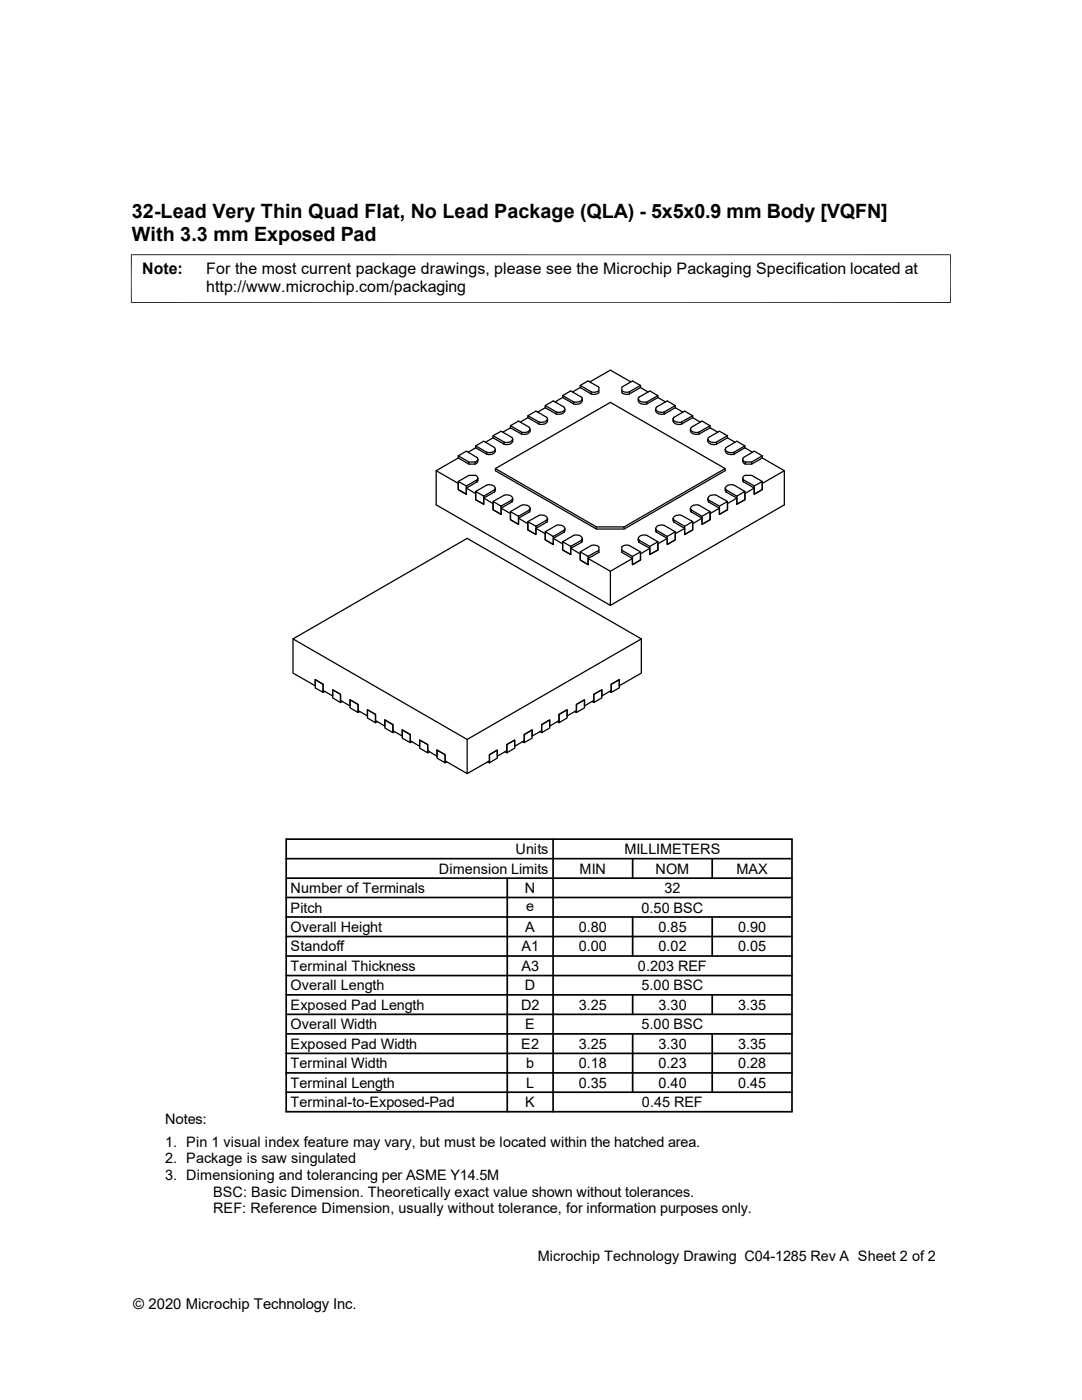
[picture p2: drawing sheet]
<svg xmlns="http://www.w3.org/2000/svg" width="216mm" height="279mm" viewBox="0 0 216 279" stroke-linecap="round" stroke-linejoin="round" font-family="sans-serif">
<g fill="none" stroke="#000" stroke-width=".25">
<path d="M112.3 79l2.2 1.2v.4M112.3 79.3l2.2 1.3M112.3 79.3l-1.6 .9M115.8 77.3v-.4l1.5-.9 2.2 1.3v1.1M115.8 76.9l2.1 1.3v.4M115.8 77.3l2.1 1.3M115.8 77.3l-1.6 .9M116 79.2l.1 .2a.99 .99 0 0 1-1.3 .9l-.3-.1M116.1 79.3l-2.2-1.3-1.6 1v.3M116.2 79.6a1.14 1.14 0 0 1-1.7 1M117.7 76.2l4.1-2.3 4.1 2.3M119.4 78l-.7 .3-.8-.1"/>
<path d="M119.4 78.4l-.7 .3-.8-.1M124.1 78l.7 .3 .8-.1M124.1 78.4l.7 .3 .8-.1M127.3 79.6v.4M127.5 79.3l2.2-1.3 1.6 1v.3M127.5 79.2l-.1 .2a.99 .99 0 0 0 1.4 .9l.3-.1M127.8 77.3v-.4l-1.6-.9-2.1 1.3v1.1M127.8 76.9l-2.2 1.3v.4M127.8 77.3l-2.2 1.3M127.8 77.3l1.5 .9M131.3 79l-2.2 1.2v.4M131.3 79.3l-2.2 1.3"/>
<path d="M131.3 79.3l1.5 .9M87 93.9l4.4 2.6v1.2l1.6 .9v-1.2l2.2-1.3v-.3l-2.2 1.2M91.4 96.1l1.6 .9v1.6l-1.6-.9zM91.4 91.4v-.4l1.6-1 2.2 1.3 .1 .5-.5 .4M91.4 91l2.2 1.2v.4M91.4 91.4l2.2 1.2h1.2v-.4h-1.2M91.4 91.4l-4.4 2.5v6.9l34.8 20v-6.8l-4.5-2.5M93 97.4l1.9 1.1v1.2l1.6 .9v-1.2l2.2-1.2M94.9 89.4v-.4l1.6-.9 2.3 1.4a.99 .99 0 0 1-1.4 .8h-.3M94.9 89l2.2 1.3v.3M94.9 89.4l2.2 1.2M94.9 89.4l-1.5 .9"/>
<path d="M95.2 95.8l.1-.4-.3-.4-1.4-.1-2.2 1.2M95.3 92l-.1 .4-.4 .2M95.3 95.8l-.1 .4M95.4 91.7v.3M95.4 95.4v.4M96.5 99.4l1.9 1.1v1.2l1.6 1v-1.3l2.2-1.2M98.4 87.4v-.4l1.6-.9 2.2 1.4a.99 .99 0 0 1-1.3 .8l-.3-.1M98.4 87l2.2 1.2v.4M98.4 87.4l2.2 1.2M98.4 87.4l-1.5 .9M98.7 98.2v-.5l-2.2 1.3v1.6l-1.6-.9v-1.6l1.6 .9M98.7 97.7l.1-.1a.99 .99 0 0 0-1.4-.9l-2.5 1.4"/>
<path d="M98.8 97.8l-.1 .4M98.8 90a1.22 1.22 0 0 1-1.7 .6M98.8 93.5l23-13.2 22.9 13.2v.4l-20.2 11.7h-5.5l-20.2-11.7zM98.8 93.5l20.2 11.7v.4M98.8 89.7v.3M98.8 97.4v.4M101.9 85l2.2 1.2v.4M101.9 85.4l2.2 1.2M101.9 85.4l-1.6 .8M102.2 99.8v-.2a.99 .99 0 0 0-1.3-.8l-2.5 1.3M102.3 88.1a1.22 1.22 0 0 1-1.7 .5M102.3 99.8l-.1 .4"/>
<path d="M102.3 87.6v.5M102.3 99.4v.4M105.3 83l2.2 1.2v.4M105.3 83.4l2.2 1.2M105.3 83.4l-1.5 .8M105.6 85.3l.1 .2a.99 .99 0 0 1-1.3 .8l-.3-.1M105.7 85.3l-2.2-1.3-1.6 1v.4M105.7 86a1.22 1.22 0 0 1-1.6 .6M105.8 85.6v.4M108.8 81.4v-.5l1.6-.9 2.2 1.3a.82 .82 0 0 1-.2 .8 .82 .82 0 0 1-.9 .2l-.5-.1M108.8 80.9l2.2 1.3v.4l-2.2-1.2M108.8 81.4l-1.5 .9"/>
<path d="M109.1 83.3l.1 .1a.99 .99 0 0 1-1.4 .9l-.3-.1M109.1 83.3l-2.2-1.3-1.6 1v.4M109.2 84a1.22 1.22 0 0 1-1.7 .6M109.3 83.6v.4M112.7 82a1.22 1.22 0 0 1-1.7 .6M112.7 81.6v.4M127.4 80a1.22 1.22 0 0 0 1.7 .6M130.8 81.6v.4M130.9 82a1.22 1.22 0 0 0 1.6 .6M130.9 81.3l2.2-1.3 1.6 .9v.5M131 81.3l-.1 .1a.99 .99 0 0 0 1.3 .9l.3-.1M134.3 83.6v.4"/>
<path d="M134.3 84a1.22 1.22 0 0 0 1.7 .6M134.5 83.3l2.1-1.3 1.6 1v.4M134.5 83.3l-.1 .1a.99 .99 0 0 0 1.3 .9l.3-.1M134.7 80.9l-2.2 1.3v.4l2.2-1.2M134.7 81.4l1.6 .9M137.8 85.6v.4M137.8 86a1.22 1.22 0 0 0 1.7 .6M138.2 83l-2.2 1.2v.4M138.2 83.4l-2.2 1.2M138.2 83.4l1.5 .8M141.2 87.6v.5M141.2 99.4v.4"/>
<path d="M141.3 99.8l.1 .4M141.3 88.1a1.22 1.22 0 0 0 1.7 .5M141.4 99.8l-.1-.2a.99 .99 0 0 1 1.4-.8l2.5 1.3v1.6l-1.6 1v-1.7l1.6-.9M141.7 85.4v-.4l-1.6-1-2.3 1.5a.99 .99 0 0 0 1.4 .8l.3-.1M141.7 85l-2.2 1.2v.4M141.7 85.4l-2.2 1.2M141.7 85.4l1.5 .8M144.7 97.4l.2 .8M144.7 89.7a1.14 1.14 0 0 0 1.7 .9M144.7 93.5l-20.2 11.7M144.9 98.2v-.5l2.1 1.3M145.2 87.4v-.4l-1.6-.9-2.3 1.4a.99 .99 0 0 0 1.4 .8l.3-.1"/>
<path d="M145.2 87l-2.2 1.2v.4M145.2 87.4l-2.2 1.2M145.2 87.4l1.5 .9M146.4 96.8a1.22 1.22 0 0 0-1.7 .6l.2 .3M146.5 96.8l2.1 1.3v1.6l-1.6 .9v-1.6l1.6-.9M147 99.4l-1.8 1.1v1.2l-1.6 1v-1.3l-2.2-1.2M148.2 95.4l.1 .8M148.2 91.7l.1 .7 .4 .2M148.3 95.8l-.1-.4 .3-.4 1.5-.1 2.1 1.2v1.6l-1.6 .9v-1.6l1.6-.9M148.6 89.4v-.4l-1.6-.9-2.2 1.4a.99 .99 0 0 0 1.3 .8h.3M148.6 89l-2.1 1.3v.3l2.1-1.2M148.6 89.4l1.6 .9"/>
<path d="M150.5 97.4l-1.9 1.1v1.2l-1.6 .9v-1.2l-2.1-1.2M152.1 91.4v-.4l-1.6-1-2.2 1.3v.5l.4 .4M152.1 91l-2.1 1.2v.4M152.1 91.4l-2.1 1.2h-1.3v-.4h1.3M152.1 91.4l4.4 2.5v6.9l-34.7 20M156.5 93.9l-4.4 2.6v1.2l-1.6 .9v-1.2l-2.2-1.3v-.3l2.2 1.2M100 101.4l1.9 1.1v1.2l1.6 .9v-1.2l2.2-1.2v-.4l-2.2 1.2v1.6l-1.6-.9v-1.6l1.6 .9M102.2 100.2v-.4l-2.2 1.2v1.7l-1.6-1v-1.6l1.6 .9M103.5 103.4l1.8 1.1v1.2l1.6 1v-1.2l2.2-1.3v-.4l-2.2 1.2v1.7l-1.6-1v-1.6l1.6 .9M105.6 101.8l.1-.2a.99 .99 0 0 0-1.3-.8l-2.5 1.3M105.7 101.9l-.1 .3M105.8 101.4v.5"/>
<path d="M106.9 105.5l1.9 1v1.2l1.6 1v-1.3l2.2-1.2v-.4l-2.2 1.3v1.6l-1.6-1v-1.6l1.6 1M109.1 103.8l.1-.2a.99 .99 0 0 0-1.4-.8l-2.5 1.3M109.2 103.8l-.1 .4M109.3 103.5v.3M110.4 107.4l1.9 1.1v1.3l1.6 .9v-1.3l2.2-1.2v-.4l-2.2 1.3v1.6l-1.6-.9v-1.7l1.6 1M112.6 105.8v-.2a.99 .99 0 0 0-1.3-.8l-2.5 1.3M112.7 105.9l-.1 .3M112.7 105.5v.4M113.9 109.4l1.9 1.1v1.3l1.5 .9v-1.2l2.2-1.3v-.4l-2.2 1.2v1.7l-1.5-.9v-1.6l1.5 .8M116 107.8l.1-.2a.99 .99 0 0 0-1.3-.8l-2.5 1.3M116.2 107.4l-.2 .8M119 105.2h5.5v.4"/>
<path d="M119.4 109.1l-.7-.3h-.5l-2.4 1.4M119.5 109.1v.7M124.1 109.1v.7M124.1 109.1l.7-.3h.5l2.5 1.4M126.2 111l1.6-.8v1.6l-1.6 .9zM126.2 111.5l-4.4 2.5M127.3 107.4v.5M127.4 107.9l.1 .3M127.5 107.8l-.1-.2a.99 .99 0 0 1 1.4-.8l2.5 1.3v1.7l-1.6 .9v-1.6l1.6-1M129.7 109.4l-1.9 1.1v1.3l-1.6 .9v-1.2l-2.1-1.3v-.4l2.1 1.2M130.8 105.5v.4M130.9 105.9l.1 .3"/>
<path d="M131 105.8l-.1-.2a.99 .99 0 0 1 1.3-.8l2.5 1.3v1.6l-1.6 1v-1.6l1.6-1M133.1 107.4l-1.8 1.1v1.3l-1.6 .9v-1.3l-2.2-1.2v-.4l2.2 1.3M134.3 103.5v.3M134.3 103.8l.2 .4M134.5 103.8l-.1-.2a.99 .99 0 0 1 1.3-.8l2.5 1.3v1.6l-1.6 1v-1.7l1.6-.9M134.5 104.2v-.4l2.1 1.2M136.6 105.5l-1.9 1v1.2l-1.6 1v-1.3l-2.2-1.2v-.4l2.2 1.3M137.8 101.4v.5M137.8 101.9l.1 .3M137.9 101.8l-.1-.2a.99 .99 0 0 1 1.4-.8l2.5 1.3v1.6l-1.6 .9v-1.6l1.6-.9M140.1 103.4l-1.9 1.1v1.2l-1.6 1v-1.2l-2.1-1.3M141.4 100.2v-.4l2.2 1.2"/>
<path d="M143.6 101.4l-1.9 1.1v1.2l-1.6 .9v-1.2l-2.2-1.2v-.4l2.2 1.2M58.5 127.5l34.7-20.1 34.8 20.1M62.9 135.6l1.6 1v1.6l-1.6-.9zM64.9 138l-.4 .2M66.4 137.7l1.5 .9v1.6l-1.5-.9zM68.3 140l-.4 .2M69.8 139.7l1.7 .9v1.6l-1.7-.9zM118.2 140l.3 .2v-1.6l1.6-.9v1.6l-1.6 .9M121.6 138l.4 .2v-1.6l1.6-1v1.7l-1.6 .9M71.8 142l-.3 .2M73.3 141.6l1.6 1v1.6l-1.6-.9zM75.3 144l-.4 .2"/>
<path d="M76.8 143.7l1.6 .9v1.6l-1.6-.9zM78.7 146l-.3 .2M80.3 145.7l1.6 .9v1.6l-1.6-.9zM82.2 148l-.3 .2M83.7 147.7l1.6 .9v1.6l-1.6-.9zM85.7 150l-.4 .2M87.2 149.7l1.6 .9v1.6l-1.6-.9zM89.2 152.1l-.4 .1M93.2 147.6l-34.7-20.1v6.8l4.4 2.6v-1.3l1.6 1v1.2l1.9 1.1v-1.2l1.5 .9v1.2l1.9 1.1v-1.2l1.7 .9v1.2l1.8 1.1v-1.3l1.6 1v1.2l1.9 1.1v-1.2l1.6 .9v1.2l1.9 1.1v-1.2l1.6 .9v1.2l1.8 1.1v-1.2l1.6 .9v1.2l1.9 1.1v-1.2l1.6 .9v1.2l4.4 2.6M93.2 147.6l34.8-20.1v6.8l-4.4 2.6v-1.3l-1.6 1v1.2l-1.9 1.1v-1.2l-1.6 .9v1.2l-1.9 1.1v-1.2l-1.6 .9v1.2l-1.8 1.1v-1.3l-1.7 1v1.2l-1.8 1.1v-1.2l-1.6 .9v1.2l-1.9 1.1v-1.2l-1.6 .9v1.2l-1.9 1.1v-1.2l-1.6 .9v1.2l-1.9 1.1v-1.2l-1.5 .9v1.2l-4.5 2.6zM97.3 152.1l.4 .1v-1.6l1.5-.9v1.6l-1.5 .9M100.8 150l.3 .2v-1.6l1.6-.9v1.6l-1.6 .9"/>
<path d="M104.2 148l.4 .2v-1.6l1.6-.9v1.6l-1.6 .9M107.7 146l.4 .2v-1.6l1.6-.9v1.6l-1.6 .9M111.2 144l.3 .2v-1.6l1.7-1v1.7l-1.7 .9M114.7 142l.3 .2v-1.6l1.6-.9v1.6l-1.6 .9"/>
</g>
<path d="M26.1 50.8h163.6M26.2 50.8v9.7M189.7 50.8v9.7M26.1 60.4h163.6" fill="none" stroke="#000" stroke-width=".2"/>
<g fill="none" stroke="#000" stroke-width=".34">
<path d="M57.1 179.1h100.9M57.1 175.3h100.9M57.1 171.4h100.9M57.1 167.5h100.9v54.4h-100.9zM101.2 175.3v46.6M110.4 167.5v54.4M126.2 171.4v3.9M142.1 171.4v3.9M57.1 186.9h100.9M57.1 183h100.9M57.1 198.5h100.9M57.1 194.7h100.9"/>
<path d="M57.1 190.8h100.9M126.2 183v7.8M126.2 198.5v3.9M142.1 183v7.8M142.1 198.5v3.9M57.1 214.1h100.9M57.1 206.3h100.9M57.1 202.4h100.9M57.1 210.2h100.9M57.1 218h100.9M126.2 206.3v11.7M142.1 206.3v11.7"/>
</g>
<g font-size="3.9">
<text x="26.3" y="43.5">32-Lead Very Thin Quad Flat, No Lead Package (QLA) - 5x5x0.9 mm Body [VQFN]</text>
<text x="26.3" y="48">With 3.3 mm Exposed Pad</text>
</g>
<g font-size="3.2">
<text x="28.4" y="54.6">Note:</text>
<text x="41.1" y="54.6">For the most current package drawings, please see the Microchip Packaging Specification located at</text>
<text x="41.1" y="58.3">http://www.microchip.com/packaging</text>
</g>
<text font-size="3" x="26.6" y="261.3">© 2020 Microchip Technology Inc.</text>
<g font-size="2.9">
<text x="102.9" y="170.4">Units</text>
<text x="124.6" y="170.4">MILLIMETERS</text>
<text x="58" y="178.2">Number of Terminals</text>
<text x="87.5" y="174.3">Dimension Limits</text>
<text x="104.7" y="178.2">N</text>
<text x="115.7" y="174.3">MIN</text>
<text x="130.8" y="174.3">NOM</text>
<text x="132.6" y="178.2">32</text>
<text x="146.9" y="174.3">MAX</text>
<text x="58" y="186">Overall Height</text>
<text x="58" y="182.1">Pitch</text>
<text x="104.8" y="186">A</text>
<text x="105" y="181.8">e</text>
<text x="115.5" y="186">0.80</text>
<text x="128" y="182.1">0.50 BSC</text>
<text x="131.4" y="186">0.85</text>
<text x="147.3" y="186">0.90</text>
<text x="58" y="189.9">Standoff</text>
<text x="104.1" y="189.9">A1</text>
<text x="115.5" y="189.9">0.00</text>
<text x="131.4" y="189.9">0.02</text>
<text x="147.3" y="189.9">0.05</text>
<text x="58" y="193.8">Terminal Thickness</text>
<text x="58" y="197.7">Overall Length</text>
<text x="104.1" y="193.8">A3</text>
<text x="104.7" y="197.7">D</text>
<text x="127.3" y="193.8">0.203 REF</text>
<text x="128" y="197.7">5.00 BSC</text>
<text x="58" y="201.5">Exposed Pad Length</text>
<text x="104" y="201.5">D2</text>
<text x="115.5" y="201.5">3.25</text>
<text x="131.4" y="201.5">3.30</text>
<text x="147.3" y="201.5">3.35</text>
<text x="58" y="205.4">Overall Width</text>
<text x="58" y="209.3">Exposed Pad Width</text>
<text x="104" y="209.3">E2</text>
<text x="104.8" y="205.4">E</text>
<text x="115.5" y="209.3">3.25</text>
<text x="128" y="205.4">5.00 BSC</text>
<text x="131.4" y="209.3">3.30</text>
<text x="147.3" y="209.3">3.35</text>
<text x="58" y="213.2">Terminal Width</text>
<text x="105" y="213.2">b</text>
<text x="115.5" y="213.2">0.18</text>
<text x="131.4" y="213.2">0.23</text>
<text x="147.3" y="213.2">0.28</text>
<text x="58" y="217.1">Terminal Length</text>
<text x="58" y="221">Terminal-to-Exposed-Pad</text>
<text x="104.8" y="221">K</text>
<text x="105" y="217.1">L</text>
<text x="115.5" y="217.1">0.35</text>
<text x="128.1" y="221">0.45 REF</text>
<text x="131.4" y="217.1">0.40</text>
<text x="147.3" y="217.1">0.45</text>
<text x="32.9" y="224.3">Notes:</text>
<text x="32.9" y="228.9">1. Pin 1 visual index feature may vary, but must be located within the hatched area.</text>
<text x="32.9" y="232.2">2. Package is saw singulated</text>
<text x="32.9" y="235.5">3. Dimensioning and tolerancing per ASME Y14.5M</text>
<text x="42.5" y="238.8">BSC: Basic Dimension. Theoretically exact value shown without tolerances.</text>
<text x="42.5" y="242.1">REF: Reference Dimension, usually without tolerance, for information purposes only.</text>
<text x="107.3" y="251.6">Microchip Technology Drawing C04-1285 Rev A Sheet 2 of 2</text>
</g>
</svg>
